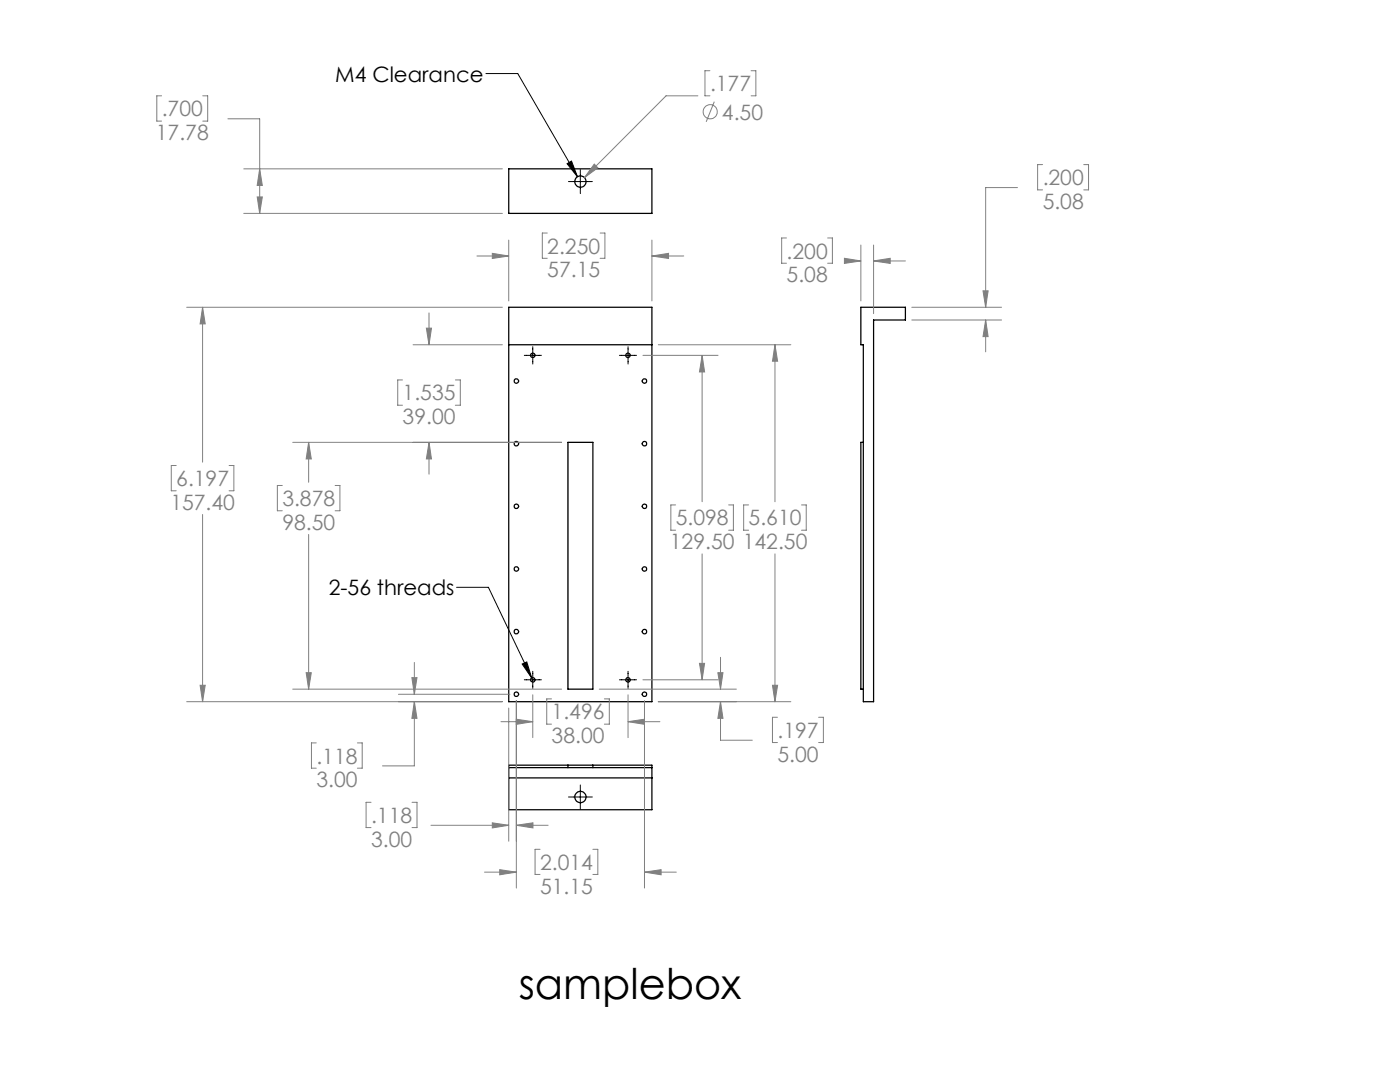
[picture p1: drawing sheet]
<svg xmlns="http://www.w3.org/2000/svg" width="279mm" height="216mm" viewBox="0 0 279 216" stroke-linecap="round" stroke-linejoin="round" font-family="sans-serif">
<g fill="none" stroke="#000" stroke-width=".25">
<path d="M101.5 33.7h28.6v8.9h-28.6zM101.5 61.3h28.6v78.7h-28.6zM101.5 68.8h28.6M171.8 61.3h8.9v2.6h-6.4v76.1h-2v-71.2h-.5zM113.3 88.3h5v49.2h-5zM172.3 88.3h-.5v49.2h.5M101.5 152.7h28.6v8.9h-28.6zM101.5 153.2h28.6M101.5 155.2h28.6M113.3 152.7v.5M118.3 152.7v.5"/>
<circle cx="115.8" cy="36.2" r="1.12"/>
<circle cx="103.1" cy="76" r=".45"/>
<circle cx="106.3" cy="70.9" r=".44"/>
<circle cx="125.3" cy="70.9" r=".44"/>
<circle cx="128.6" cy="76" r=".45"/>
<circle cx="103" cy="88.5" r=".46"/>
<circle cx="128.6" cy="88.5" r=".46"/>
<circle cx="103.1" cy="113.5" r=".45"/>
<circle cx="103.1" cy="101" r=".45"/>
<circle cx="128.6" cy="113.5" r=".45"/>
<circle cx="128.6" cy="101" r=".45"/>
<circle cx="103" cy="126" r=".46"/>
<circle cx="103.1" cy="138.5" r=".45"/>
<circle cx="106.3" cy="135.6" r=".44"/>
<circle cx="125.3" cy="135.6" r=".44"/>
<circle cx="128.6" cy="138.5" r=".45"/>
<circle cx="128.6" cy="126" r=".46"/>
<circle cx="115.8" cy="159" r="1.12"/>
</g>
<g fill="none" stroke="#808080" stroke-width=".2">
<path d="M32.2 19.1h-.9v5.1h.9M40.5 19.1h1v5.1h-1M139.3 19.1h-6.4l-16.3 16.4M141.7 14.1h-1v5h1M149.9 14.1h.9v5h-.9M45.5 23.7h6.3v18.9M48.6 33.7h51.7M51.3 39.3h1.1l-.6 3.3zM51.8 33.7l.6 3.3h-1.1zM118.6 32.7l.7 .8-2.7 2zM142.6 20.3l-1.7 4M203.1 37.4h-6.4v23.9"/>
<path d="M208.1 32.8h-1v5.1h1M216.3 32.8h.9v5.1h-.9M48.6 42.6h51.7M95.2 51.1h6.3M98.2 50.6l3.3 .5-3.3 .5zM101.5 47.9v12.1M109.2 46.5h-1v5h1M119.8 46.5h.9v5h-.9M130.1 51.1l3.3-.5v1zM130.1 47.9v12.1M130.1 51.1h6.4M157 47.5h-1v5h1"/>
<path d="M165.2 47.5h.9v5h-.9M168.5 51.5l3.3 .6-3.3 .5zM168.9 52.1h2.9M171.8 48.9v11.1M174.3 48.9v13.7M174.3 52.1h6.4M174.3 52.1l3.4-.6v1.1zM196.2 58h1l-.5 3.3zM37.3 61.3h63M40.4 61.3v30.9M40.4 61.3l.6 3.3h-1.1zM80.3 75.8h-.9v5.1h.9"/>
<path d="M82.4 68.8h17.9M85.1 65.5h1l-.5 3.3zM85.6 62.4v6.4M90.9 75.8h1v5.1h-1M128.3 70.9h15M131.4 68.8h26.4M140.1 70.9v29.2M140.1 70.9l.5 3.3h-1zM154.7 68.8l.5 3.3h-1zM154.7 68.8v31.3M182 61.3h17.9M182 63.9h17.9"/>
<path d="M196.7 63.9v6.3M196.7 63.9l.5 3.3h-1zM35.2 92.9h-1v5h1M45.7 92.9h1v5h-1M56.3 96.9h-.9v5h.9M58.4 88.3h53.7M61.6 88.3l.5 3.3h-1zM61.6 88.3v7.9M66.9 96.9h.9v5h-.9M85.6 88.3v6.3M85.6 88.3l.5 3.3h-1zM40.4 102.7v37.3"/>
<path d="M61.6 106.6v30.9M134.8 100.8h-.9v5h.9M140.1 110.5v25.1M145.4 100.8h1v5h-1M149.4 100.8h-1v5h1M154.7 110.5v29.5M159.9 100.8h1v5h-1M39.9 136.7h1.1l-.6 3.3zM58.4 137.5h53.7M61.1 134.2h1l-.5 3.3zM79.5 138.5h22.3M82.2 135.2h1l-.5 3.3z"/>
<path d="M82.7 132.2v6.3M103 139.8v37.4M106.3 138.6v8.6M110.1 139.5h-1v5h1M119.6 137.5h27.4M120.6 139.5h1v5h-1M125.3 138.6v8.6M128.3 135.6h15M128.6 139.8v37.4M139.6 132.4h1l-.5 3.2zM143.3 134.2h1l-.5 3.3zM143.8 131.2v6.3"/>
<path d="M154.2 136.7h1l-.5 3.3zM37.3 140h63M63.1 148.2h-.9v5.1h.9M71.3 148.2h1v5.1h-1M82.7 140v12.8h-6.4M82.7 140l.5 3.3h-1zM100 144h6.3M101.5 141.3v26.6M103 143.5l3.3 .5-3.3 .5zM125.3 144l3.3-.5v1zM125.3 144h6.4M131.4 140h26.4"/>
<path d="M143.8 140v7.7h6.3M143.8 140l.5 3.3h-1zM155.2 143.1h-1v5.1h1M163.4 143.1h.9v5.1h-.9M74 160.1h-.9v5h.9M82.2 160.1h1v5h-1M86 164.7h15.5M96.7 174h6.3M98.2 164.2l3.3 .5-3.3 .5zM99.7 173.5l3.3 .5-3.3 .6zM103 164.7h6.4M103 164.7l3.4-.5v1z"/>
<path d="M107.8 169.5h-1v5h1M118.3 169.5h1v5h-1M128.6 174h6.4M128.6 174l3.3-.5v1.1z"/>
<circle cx="141.7" cy="22.3" r="1.41"/>
</g>
<g fill="none" stroke="#000" stroke-width=".2">
<path d="M97 14.7h6.3l12 20.6M113.2 32.7l.9-.6 1.2 3.2zM113.5 36.2h4.7M115.8 33.8v4.8M104.6 70.9h3.5M106.3 69.2v3.4M123.6 70.9h3.4M125.3 69.2v3.4M91.1 117.2h6.4l8.6 18.1M104.2 132.5l.9-.4 1 3.2zM104.6 135.6h3.5M106.3 133.9v3.5"/>
<path d="M123.6 135.6h3.4M125.3 133.9v3.5M113.5 159h4.7M115.8 156.6v4.8"/>
</g>
<path d="M104.2 132.5l.9-.4 1 3.2zM113.2 32.7l.9-.6 1.2 3.2z" fill="#000"/>
<path d="M39.9 136.7h1.1l-.6 3.3zM40.4 61.3l.6 3.3h-1.1zM98.2 50.6l3.3 .5-3.3 .5zM130.1 51.1l3.3-.5v1zM154.7 68.8l.5 3.3h-1zM154.2 136.7h1l-.5 3.3zM143.3 134.2h1l-.5 3.3zM143.8 140l.5 3.3h-1zM85.6 88.3l.5 3.3h-1zM85.1 65.5h1l-.5 3.3zM103 143.5l3.3 .5-3.3 .5zM125.3 144l3.3-.5v1zM140.1 70.9l.5 3.3h-1zM139.6 132.4h1l-.5 3.2zM61.1 134.2h1l-.5 3.3zM61.6 88.3l.5 3.3h-1zM99.7 173.5l3.3 .5-3.3 .6zM128.6 174l3.3-.5v1.1zM82.2 135.2h1l-.5 3.3zM82.7 140l.5 3.3h-1zM103 164.7l3.4-.5v1zM98.2 164.2l3.3 .5-3.3 .5zM196.2 58h1l-.5 3.3zM196.7 63.9l.5 3.3h-1zM174.3 52.1l3.4-.6v1.1zM168.5 51.5l3.3 .6-3.3 .5zM51.8 33.7l.6 3.3h-1.1zM51.3 39.3h1.1l-.6 3.3zM118.6 32.7l-2 2.8 2.7-2z" fill="#808080"/>
<text font-size="8.5" x="103.5" y="199.3">samplebox</text>
<g font-size="4.2">
<text x="66.9" y="16.3">M4 Clearance</text>
<text x="65.6" y="118.8">2-56 threads</text>
</g>
<g font-size="4.2" fill="#808080">
<text x="32.3" y="23.2">.700</text>
<text x="141.7" y="18.2">.177</text>
<text x="144.1" y="23.9">4.50</text>
<text x="31.1" y="28">17.78</text>
<text x="208.1" y="37">.200</text>
<text x="208.1" y="41.7">5.08</text>
<text x="109.2" y="50.6">2.250</text>
<text x="157" y="51.6">.200</text>
<text x="109.2" y="55.3">57.15</text>
<text x="157" y="56.3">5.08</text>
<text x="80.4" y="79.9">1.535</text>
<text x="80.4" y="84.7">39.00</text>
<text x="34" y="101.7">157.40</text>
<text x="35.2" y="97">6.197</text>
<text x="56.4" y="101">3.878</text>
<text x="56.4" y="105.7">98.50</text>
<text x="134.9" y="104.9">5.098</text>
<text x="149.4" y="104.8">5.610</text>
<text x="133.7" y="109.6">129.50</text>
<text x="148.2" y="109.6">142.50</text>
<text x="110.1" y="143.6">1.496</text>
<text x="110.1" y="148.3">38.00</text>
<text x="155.2" y="147.2">.197</text>
<text x="63.1" y="152.4">.118</text>
<text x="155.2" y="152">5.00</text>
<text x="63.1" y="157.1">3.00</text>
<text x="74.1" y="164.2">.118</text>
<text x="74.1" y="169">3.00</text>
<text x="107.8" y="173.6">2.014</text>
<text x="107.8" y="178.3">51.15</text>
</g>
</svg>
